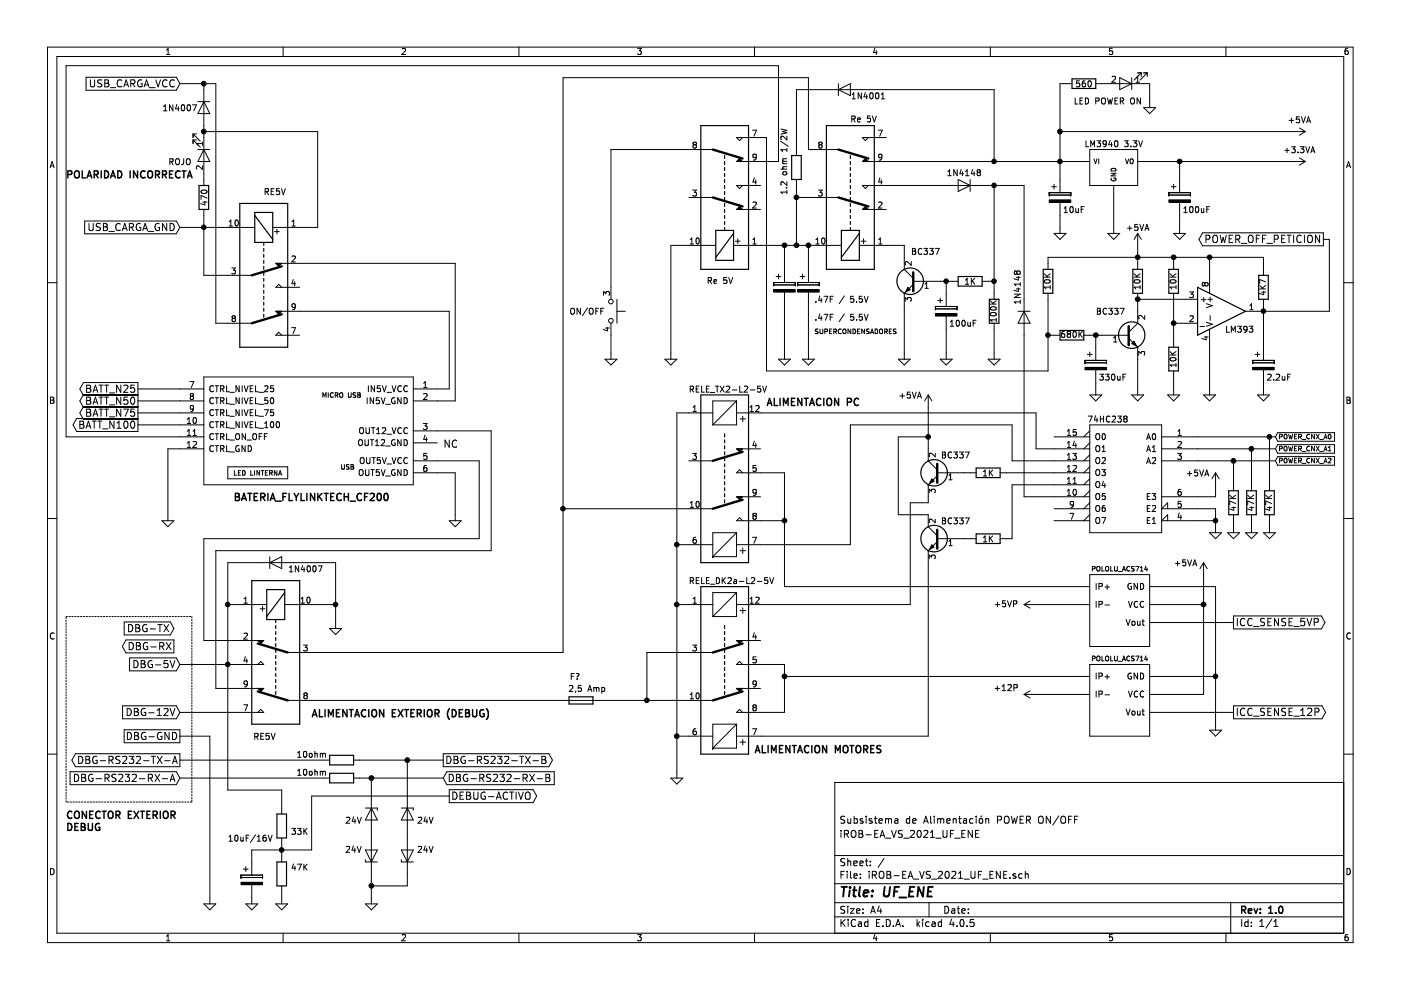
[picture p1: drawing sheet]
EESchema Schematic File Version 2
LIBS:power
LIBS:device
LIBS:transistors
LIBS:conn
LIBS:linear
LIBS:regul
LIBS:74xx
LIBS:cmos4000
LIBS:adc-dac
LIBS:memory
LIBS:xilinx
LIBS:microcontrollers
LIBS:dsp
LIBS:microchip
LIBS:analog_switches
LIBS:motorola
LIBS:texas
LIBS:intel
LIBS:audio
LIBS:interface
LIBS:digital-audio
LIBS:philips
LIBS:display
LIBS:cypress
LIBS:siliconi
LIBS:opto
LIBS:atmel
LIBS:contrib
LIBS:valves
LIBS:motor_drivers
LIBS:references
LIBS:relays
LIBS:switches
LIBS:arduino
LIBS:Baphomet_Libreria
LIBS:battery_management
LIBS:mechanical
LIBS:Power_Management
LIBS:74xgxx
LIBS:iROB-EA_VS_2021_UF_ENE-cache
EELAYER 25 0
EELAYER END
$Descr A4 11693 8268
encoding utf-8
Sheet 1 1
Title "UF_ENE"
Date ""
Rev "1.0"
Comp ""
Comment1 "iROB-EA_VS_2021_UF_ENE"
Comment2 "Subsistema de Alimentación POWER ON/OFF"
Comment3 ""
Comment4 ""
$EndDescr
$Comp
L BATERIA_FLYLINKTECH_CF200 U?
U 1 1
P 2950 2800
F 0 "U?" H 1750 2650 60  0001 C CNN
F 1 "BATERIA_FLYLINKTECH_CF200" H 2600 1450 60  0000 C CNB
F 2 "" H 2950 2800 60  0001 C CNN
F 3 "" H 2950 2800 60  0001 C CNN
	1    2950 2800
	1    0    0    -1  
$EndComp
Wire Wire Line
	550  3650 1500 3650
Text GLabel 1150 3250 0    60   Output ~ 0
BATT_N25
Wire Wire Line
	1500 3250 1150 3250
Text GLabel 1150 3350 0    60   Output ~ 0
BATT_N50
Wire Wire Line
	1150 3350 1500 3350
Text GLabel 1150 3450 0    60   Output ~ 0
BATT_N75
Text GLabel 1150 3550 0    60   Output ~ 0
BATT_N100
Wire Wire Line
	1150 3450 1500 3450
Wire Wire Line
	1150 3550 1500 3550
Text GLabel 1500 700  0    60   Input ~ 0
USB_CARGA_VCC
Text GLabel 1500 1900 0    60   Input ~ 0
USB_CARGA_GND
$Comp
L D D?
U 1 1
P 1700 900
F 0 "D?" H 1700 1000 50  0001 C CNN
F 1 "1N4007" V 1700 700 50  0000 C CNN
F 2 "" H 1700 900 50  0000 C CNN
F 3 "" H 1700 900 50  0000 C CNN
	1    1700 900 
	0    1    1    0   
$EndComp
$Comp
L AZ850-x RL?
U 1 1
P 2200 2100
F 0 "RL?" H 3050 2250 50  0001 L CNN
F 1 "RE5V" V 1700 2100 50  0000 L CNN
F 2 "" H 2200 2100 50  0000 C CNN
F 3 "" H 2200 2100 50  0000 C CNN
	1    2200 2100
	0    1    1    0   
$EndComp
$Comp
L LED ROJO
U 1 1
P 1700 1300
F 0 "ROJO" V 1750 1100 50  0000 C CNN
F 1 "LED" H 1700 1200 50  0001 C CNN
F 2 "" H 1700 1300 50  0000 C CNN
F 3 "" H 1700 1300 50  0000 C CNN
	1    1700 1300
	0    1    1    0   
$EndComp
$Comp
L R R?
U 1 1
P 1700 1650
F 0 "R?" V 1780 1650 50  0001 C CNN
F 1 "470" V 1700 1650 50  0000 C CNN
F 2 "" V 1630 1650 50  0000 C CNN
F 3 "" H 1700 1650 50  0000 C CNN
	1    1700 1650
	1    0    0    -1  
$EndComp
Wire Wire Line
	1700 1450 1700 1500
Wire Wire Line
	1500 700  1800 700 
Wire Wire Line
	1700 700  1700 750 
Wire Wire Line
	1700 1050 1700 1150
Wire Wire Line
	1500 1900 1900 1900
Wire Wire Line
	1700 1800 1700 2300
Connection ~ 1700 1900
Wire Wire Line
	1700 2300 1900 2300
Wire Wire Line
	1700 1100 2650 1100
Wire Wire Line
	2650 1100 2650 1900
Wire Wire Line
	2650 1900 2500 1900
Connection ~ 1700 1100
Wire Wire Line
	1800 700  1800 2700
Wire Wire Line
	1800 2700 1900 2700
Connection ~ 1700 700 
Wire Wire Line
	2500 2600 3750 2600
Wire Wire Line
	3750 2600 3750 3250
Wire Wire Line
	3750 3250 3650 3250
Wire Wire Line
	2500 2200 3800 2200
Wire Wire Line
	3800 2200 3800 3350
Wire Wire Line
	3800 3350 3650 3350
Text Notes 550  1500 0    59   ~ 12
POLARIDAD INCORRECTA
Wire Wire Line
	3650 3950 3800 3950
$Comp
L +5VA #PWR?
U 1 1
P 10800 1100
F 0 "#PWR?" H 10800 950 50  0001 C CNN
F 1 "+5VA" V 10700 1150 50  0000 C CNN
F 2 "" H 10800 1100 50  0000 C CNN
F 3 "" H 10800 1100 50  0000 C CNN
	1    10800 1100
	0    1    1    0   
$EndComp
$Comp
L GND #PWR?
U 1 1
P 5650 6450
F 0 "#PWR?" H 5650 6200 50  0001 C CNN
F 1 "GND" H 5650 6300 50  0001 C CNN
F 2 "" H 5650 6450 50  0000 C CNN
F 3 "" H 5650 6450 50  0000 C CNN
	1    5650 6450
	1    0    0    -1  
$EndComp
$Comp
L GND #PWR?
U 1 1
P 8300 2950
F 0 "#PWR?" H 8300 2700 50  0001 C CNN
F 1 "GND" H 8300 2800 50  0001 C CNN
F 2 "" H 8300 2950 50  0000 C CNN
F 3 "" H 8300 2950 50  0000 C CNN
	1    8300 2950
	1    0    0    -1  
$EndComp
$Comp
L R R?
U 1 1
P 10300 4200
F 0 "R?" V 10380 4200 50  0001 C CNN
F 1 "47K" V 10300 4200 50  0000 C CNN
F 2 "" V 10230 4200 50  0000 C CNN
F 3 "" H 10300 4200 50  0000 C CNN
	1    10300 4200
	-1   0    0    1   
$EndComp
$Comp
L R R?
U 1 1
P 9050 700
F 0 "R?" V 9130 700 50  0001 C CNN
F 1 "560" V 9050 700 50  0000 C CNN
F 2 "" V 8980 700 50  0000 C CNN
F 3 "" H 9050 700 50  0000 C CNN
	1    9050 700 
	0    1    1    0   
$EndComp
$Comp
L LED D?
U 1 1
P 9400 700
F 0 "D?" H 9400 800 50  0001 C CNN
F 1 "LED POWER ON" H 9550 850 50  0000 C CNN
F 2 "" H 9400 700 50  0000 C CNN
F 3 "" H 9400 700 50  0000 C CNN
	1    9400 700 
	-1   0    0    1   
$EndComp
Wire Wire Line
	9200 700  9250 700 
$Comp
L GND #PWR?
U 1 1
P 9600 850
F 0 "#PWR?" H 9600 600 50  0001 C CNN
F 1 "GND" H 9600 700 50  0001 C CNN
F 2 "" H 9600 850 50  0000 C CNN
F 3 "" H 9600 850 50  0000 C CNN
	1    9600 850 
	1    0    0    -1  
$EndComp
$Comp
L GND #PWR?
U 1 1
P 3800 4300
F 0 "#PWR?" H 3800 4050 50  0001 C CNN
F 1 "GND" H 3800 4150 50  0001 C CNN
F 2 "" H 3800 4300 50  0000 C CNN
F 3 "" H 3800 4300 50  0000 C CNN
	1    3800 4300
	1    0    0    -1  
$EndComp
Wire Wire Line
	9550 700  9600 700 
Wire Wire Line
	9600 700  9600 850 
$Comp
L GND #PWR?
U 1 1
P 10300 4400
F 0 "#PWR?" H 10300 4150 50  0001 C CNN
F 1 "GND" H 10300 4250 50  0001 C CNN
F 2 "" H 10300 4400 50  0000 C CNN
F 3 "" H 10300 4400 50  0000 C CNN
	1    10300 4400
	1    0    0    -1  
$EndComp
Wire Wire Line
	10300 4350 10300 4400
$Comp
L RELE_TX2-L2-5V RL?
U 1 1
P 6050 5250
F 0 "RL?" V 5550 4950 50  0001 L CNN
F 1 "RELE_DK2a-L2-5V" V 5650 4950 50  0000 L CNN
F 2 "" H 6050 5250 50  0000 C CNN
F 3 "" H 6050 5250 50  0000 C CNN
	1    6050 5250
	0    1    1    0   
$EndComp
$Comp
L RELE_TX2-L2-5V RL?
U 1 1
P 6050 3650
F 0 "RL?" V 5550 3350 50  0001 L CNN
F 1 "RELE_TX2-L2-5V" V 5650 3350 50  0000 L CNN
F 2 "" H 6050 3650 50  0000 C CNN
F 3 "" H 6050 3650 50  0000 C CNN
	1    6050 3650
	0    1    1    0   
$EndComp
Wire Wire Line
	5750 3450 5650 3450
Wire Wire Line
	5750 4550 5650 4550
Connection ~ 5650 4550
Wire Wire Line
	5750 5050 5650 5050
Connection ~ 5650 5050
Wire Wire Line
	5750 6150 5650 6150
Connection ~ 5650 6150
Wire Wire Line
	5750 5450 5400 5450
Wire Wire Line
	5400 5450 5400 5850
Connection ~ 5400 5850
Wire Wire Line
	6550 5550 6550 5950
Wire Wire Line
	6550 5950 6350 5950
$Comp
L +5VP #PWR?
U 1 1
P 8650 5050
F 0 "#PWR?" H 8650 4900 50  0001 C CNN
F 1 "+5VP" V 8650 5300 50  0000 C CNN
F 2 "" H 8650 5050 50  0000 C CNN
F 3 "" H 8650 5050 50  0000 C CNN
	1    8650 5050
	0    -1   -1   0   
$EndComp
Wire Wire Line
	6550 3950 6550 4900
Wire Wire Line
	6550 4350 6350 4350
Wire Wire Line
	4700 4250 5750 4250
$Comp
L 74LS138 U?
U 1 1
P 9400 4000
F 0 "U?" H 9500 4500 50  0001 C CNN
F 1 "74HC238" H 9550 4500 50  0000 C CNN
F 2 "" H 9400 4000 50  0000 C CNN
F 3 "" H 9400 4000 50  0000 C CNN
	1    9400 4000
	-1   0    0    -1  
$EndComp
Wire Wire Line
	7100 4550 6350 4550
Wire Wire Line
	10000 4250 10150 4250
Wire Wire Line
	10150 4350 10000 4350
Connection ~ 10150 4350
$Comp
L +5VA #PWR?
U 1 1
P 10150 4050
F 0 "#PWR?" H 10150 3900 50  0001 C CNN
F 1 "+5VA" H 10000 4150 50  0000 C CNN
F 2 "" H 10150 4050 50  0000 C CNN
F 3 "" H 10150 4050 50  0000 C CNN
	1    10150 4050
	1    0    0    -1  
$EndComp
Text GLabel 10650 3750 2    39   Input ~ 0
POWER_CNX_A1
Text GLabel 10650 3850 2    39   Input ~ 0
POWER_CNX_A2
Wire Wire Line
	10000 3750 10650 3750
Wire Wire Line
	10000 3850 10650 3850
Wire Wire Line
	10000 3650 10650 3650
Wire Wire Line
	10000 4150 10150 4150
$Comp
L R R?
U 1 1
P 10450 4200
F 0 "R?" V 10530 4200 50  0001 C CNN
F 1 "47K" V 10450 4200 50  0000 C CNN
F 2 "" V 10380 4200 50  0000 C CNN
F 3 "" H 10450 4200 50  0000 C CNN
	1    10450 4200
	-1   0    0    1   
$EndComp
$Comp
L GND #PWR?
U 1 1
P 10450 4400
F 0 "#PWR?" H 10450 4150 50  0001 C CNN
F 1 "GND" H 10450 4250 50  0001 C CNN
F 2 "" H 10450 4400 50  0000 C CNN
F 3 "" H 10450 4400 50  0000 C CNN
	1    10450 4400
	1    0    0    -1  
$EndComp
Wire Wire Line
	10450 4350 10450 4400
$Comp
L Q_NPN_BCE Q?
U 1 1
P 7850 3950
F 0 "Q?" H 8050 4000 50  0001 L CNN
F 1 "BC337" H 7600 4100 50  0000 L CNN
F 2 "" H 8050 4050 50  0000 C CNN
F 3 "" H 7850 3950 50  0000 C CNN
	1    7850 3950
	-1   0    0    -1  
$EndComp
$Comp
L R R?
U 1 1
P 8250 3950
F 0 "R?" V 8330 3950 50  0001 C CNN
F 1 "1K" V 8250 3950 50  0000 C CNN
F 2 "" V 8180 3950 50  0000 C CNN
F 3 "" H 8250 3950 50  0000 C CNN
	1    8250 3950
	0    -1   1    0   
$EndComp
Wire Wire Line
	8100 3950 8050 3950
Wire Wire Line
	8450 3850 8800 3850
Wire Wire Line
	7100 3550 7100 4550
Text GLabel 10650 3650 2    39   Input ~ 0
POWER_CNX_A0
$Comp
L R R?
U 1 1
P 10600 4200
F 0 "R?" V 10680 4200 50  0001 C CNN
F 1 "47K" V 10600 4200 50  0000 C CNN
F 2 "" V 10530 4200 50  0000 C CNN
F 3 "" H 10600 4200 50  0000 C CNN
	1    10600 4200
	-1   0    0    1   
$EndComp
$Comp
L GND #PWR?
U 1 1
P 10600 4400
F 0 "#PWR?" H 10600 4150 50  0001 C CNN
F 1 "GND" H 10600 4250 50  0001 C CNN
F 2 "" H 10600 4400 50  0000 C CNN
F 3 "" H 10600 4400 50  0000 C CNN
	1    10600 4400
	1    0    0    -1  
$EndComp
Wire Wire Line
	10600 4350 10600 4400
Wire Wire Line
	10600 3650 10600 4050
Connection ~ 10600 3650
Wire Wire Line
	10450 4050 10450 3750
Connection ~ 10450 3750
Wire Wire Line
	10300 4050 10300 3850
Connection ~ 10300 3850
$Comp
L GND #PWR?
U 1 1
P 10150 4400
F 0 "#PWR?" H 10150 4150 50  0001 C CNN
F 1 "GND" H 10150 4250 50  0001 C CNN
F 2 "" H 10150 4400 50  0000 C CNN
F 3 "" H 10150 4400 50  0000 C CNN
	1    10150 4400
	1    0    0    -1  
$EndComp
Wire Wire Line
	10150 4250 10150 4400
Wire Wire Line
	6350 3450 8650 3450
Wire Wire Line
	8650 3450 8650 3750
Wire Wire Line
	8650 3750 8800 3750
$Comp
L Q_NPN_BCE Q?
U 1 1
P 7850 4500
F 0 "Q?" H 8050 4550 50  0001 L CNN
F 1 "BC337" H 7600 4650 50  0000 L CNN
F 2 "" H 8050 4600 50  0000 C CNN
F 3 "" H 7850 4500 50  0000 C CNN
	1    7850 4500
	-1   0    0    -1  
$EndComp
$Comp
L R R?
U 1 1
P 8250 4500
F 0 "R?" V 8330 4500 50  0001 C CNN
F 1 "1K" V 8250 4500 50  0000 C CNN
F 2 "" V 8180 4500 50  0000 C CNN
F 3 "" H 8250 4500 50  0000 C CNN
	1    8250 4500
	0    -1   1    0   
$EndComp
Wire Wire Line
	8100 4500 8050 4500
Wire Wire Line
	8800 3950 8400 3950
Wire Wire Line
	7750 6150 6350 6150
Wire Wire Line
	7750 4150 7750 4200
Wire Wire Line
	7750 4200 7600 4200
Wire Wire Line
	7600 4200 7600 5050
Wire Wire Line
	7600 5050 6350 5050
$Comp
L +5VA #PWR?
U 1 1
P 7750 3400
F 0 "#PWR?" H 7750 3250 50  0001 C CNN
F 1 "+5VA" H 7600 3500 50  0000 C CNN
F 2 "" H 7750 3400 50  0000 C CNN
F 3 "" H 7750 3400 50  0000 C CNN
	1    7750 3400
	1    0    0    -1  
$EndComp
Wire Wire Line
	7750 3400 7750 3750
Connection ~ 7750 3650
Wire Wire Line
	7750 3650 7500 3650
Wire Wire Line
	7500 3650 7500 4300
Wire Wire Line
	7500 4300 7750 4300
Wire Wire Line
	7750 6150 7750 4700
Wire Wire Line
	10150 4150 10150 4050
$Comp
L POLOLU_ACS714 U?
U 1 1
P 9300 4700
F 0 "U?" H 9150 4650 39  0001 C CNN
F 1 "POLOLU_ACS714" H 9350 4650 39  0000 C CNN
F 2 "" H 9300 4700 39  0001 C CNN
F 3 "" H 9300 4700 39  0001 C CNN
	1    9300 4700
	1    0    0    -1  
$EndComp
$Comp
L POLOLU_ACS714 U?
U 1 1
P 9300 5450
F 0 "U?" H 9150 5400 39  0001 C CNN
F 1 "POLOLU_ACS714" H 9350 5400 39  0000 C CNN
F 2 "" H 9300 5450 39  0001 C CNN
F 3 "" H 9300 5450 39  0001 C CNN
	1    9300 5450
	1    0    0    -1  
$EndComp
$Comp
L GND #PWR?
U 1 1
P 10150 6050
F 0 "#PWR?" H 10150 5800 50  0001 C CNN
F 1 "GND" H 10150 5900 50  0001 C CNN
F 2 "" H 10150 6050 50  0000 C CNN
F 3 "" H 10150 6050 50  0000 C CNN
	1    10150 6050
	1    0    0    -1  
$EndComp
Wire Wire Line
	9800 4900 10150 4900
Wire Wire Line
	10150 4900 10150 6050
Wire Wire Line
	9800 5650 10150 5650
Connection ~ 10150 5650
$Comp
L +5VA #PWR?
U 1 1
P 10050 4800
F 0 "#PWR?" H 10050 4650 50  0001 C CNN
F 1 "+5VA" H 9900 4900 50  0000 C CNN
F 2 "" H 10050 4800 50  0000 C CNN
F 3 "" H 10050 4800 50  0000 C CNN
	1    10050 4800
	1    0    0    -1  
$EndComp
Wire Wire Line
	10050 4800 10050 5800
Wire Wire Line
	10050 5800 9800 5800
Wire Wire Line
	9800 5050 10050 5050
Connection ~ 10050 5050
Text GLabel 10300 5950 2    61   Output ~ 0
ICC_SENSE_12P
Text GLabel 10300 5200 2    61   Output ~ 0
ICC_SENSE_5VP
Wire Wire Line
	8650 5800 8900 5800
Wire Wire Line
	8650 5050 8900 5050
Wire Wire Line
	6550 4900 8900 4900
Connection ~ 6550 4350
Wire Wire Line
	6350 3950 6550 3950
Wire Wire Line
	8900 5650 6550 5650
Connection ~ 6550 5650
Wire Wire Line
	6550 5550 6350 5550
Text GLabel 11050 2000 0    61   Output ~ 0
POWER_OFF_PETICION
$Comp
L 7805 U?
U 1 1
P 9300 1400
F 0 "U?" H 9450 1204 50  0001 C CNN
F 1 "LM3940 3.3V" H 9300 1600 50  0000 C CNN
F 2 "" H 9300 1400 50  0000 C CNN
F 3 "" H 9300 1400 50  0000 C CNN
	1    9300 1400
	1    0    0    -1  
$EndComp
$Comp
L CP C?
U 1 1
P 8850 1650
F 0 "C?" H 8875 1750 50  0001 L CNN
F 1 "10uF" H 8875 1550 50  0000 L CNN
F 2 "" H 8888 1500 50  0000 C CNN
F 3 "" H 8850 1650 50  0000 C CNN
	1    8850 1650
	1    0    0    -1  
$EndComp
$Comp
L GND #PWR?
U 1 1
P 8850 1900
F 0 "#PWR?" H 8850 1650 50  0001 C CNN
F 1 "GND" H 8850 1750 50  0001 C CNN
F 2 "" H 8850 1900 50  0000 C CNN
F 3 "" H 8850 1900 50  0000 C CNN
	1    8850 1900
	1    0    0    -1  
$EndComp
Wire Wire Line
	8850 1800 8850 1900
$Comp
L CP C?
U 1 1
P 9850 1650
F 0 "C?" H 9875 1750 50  0001 L CNN
F 1 "100uF" H 9875 1550 50  0000 L CNN
F 2 "" H 9888 1500 50  0000 C CNN
F 3 "" H 9850 1650 50  0000 C CNN
	1    9850 1650
	1    0    0    -1  
$EndComp
$Comp
L GND #PWR?
U 1 1
P 9850 1900
F 0 "#PWR?" H 9850 1650 50  0001 C CNN
F 1 "GND" H 9850 1750 50  0001 C CNN
F 2 "" H 9850 1900 50  0000 C CNN
F 3 "" H 9850 1900 50  0000 C CNN
	1    9850 1900
	1    0    0    -1  
$EndComp
Wire Wire Line
	9850 1800 9850 1900
$Comp
L GND #PWR?
U 1 1
P 9300 1900
F 0 "#PWR?" H 9300 1650 50  0001 C CNN
F 1 "GND" H 9300 1750 50  0001 C CNN
F 2 "" H 9300 1900 50  0000 C CNN
F 3 "" H 9300 1900 50  0000 C CNN
	1    9300 1900
	1    0    0    -1  
$EndComp
Wire Wire Line
	9700 1350 10800 1350
$Comp
L +3.3VA #PWR?
U 1 1
P 10800 1350
F 0 "#PWR?" H 10800 1200 50  0001 C CNN
F 1 "+3.3VA" V 10700 1400 50  0000 C CNN
F 2 "" H 10800 1350 50  0000 C CNN
F 3 "" H 10800 1350 50  0000 C CNN
	1    10800 1350
	0    1    1    0   
$EndComp
Wire Wire Line
	550  550  550  3650
$Comp
L +12P #PWR?
U 1 1
P 8650 5800
F 0 "#PWR?" H 8650 5650 50  0001 C CNN
F 1 "+12P" V 8700 6050 50  0000 C CNN
F 2 "" H 8650 5800 50  0000 C CNN
F 3 "" H 8650 5800 50  0000 C CNN
	1    8650 5800
	0    -1   -1   0   
$EndComp
$Comp
L Fuse F?
U 1 1
P 4850 5850
F 0 "F?" V 4650 5800 50  0000 C CNN
F 1 "2,5 Amp" V 4750 5900 50  0000 C CNN
F 2 "" V 4780 5850 50  0000 C CNN
F 3 "" H 4850 5850 50  0000 C CNN
	1    4850 5850
	0    1    1    0   
$EndComp
Wire Wire Line
	9850 1350 9850 1500
Connection ~ 9850 1350
$Comp
L AZ850-x RL?
U 1 1
P 7100 1850
F 0 "RL?" H 7950 2000 50  0001 L CNN
F 1 "Re 5V" V 7950 1850 50  0000 L CNN
F 2 "" H 7100 1850 50  0000 C CNN
F 3 "" H 7100 1850 50  0000 C CNN
	1    7100 1850
	0    1    -1   0   
$EndComp
$Comp
L AZ850-x RL?
U 1 1
P 6050 1850
F 0 "RL?" H 6900 2000 50  0001 L CNN
F 1 "Re 5V" V 5550 1700 50  0000 L CNN
F 2 "" H 6050 1850 50  0000 C CNN
F 3 "" H 6050 1850 50  0000 C CNN
	1    6050 1850
	0    1    -1   0   
$EndComp
Wire Wire Line
	5650 3450 5650 6450
$Comp
L Q_NPN_BCE Q?
U 1 1
P 7650 2350
F 0 "Q?" H 7850 2400 50  0001 L CNN
F 1 "BC337" H 7450 2600 50  0000 L CNN
F 2 "" H 7850 2450 50  0000 C CNN
F 3 "" H 7650 2350 50  0000 C CNN
	1    7650 2350
	-1   0    0    -1  
$EndComp
Wire Wire Line
	7400 2050 7550 2050
Wire Wire Line
	7550 2050 7550 2150
$Comp
L GND #PWR?
U 1 1
P 7550 2950
F 0 "#PWR?" H 7550 2700 50  0001 C CNN
F 1 "GND" H 7550 2800 50  0001 C CNN
F 2 "" H 7550 2950 50  0000 C CNN
F 3 "" H 7550 2950 50  0000 C CNN
	1    7550 2950
	1    0    0    -1  
$EndComp
Wire Wire Line
	7550 2550 7550 2950
$Comp
L D D?
U 1 1
P 7050 750
F 0 "D?" H 7050 850 50  0001 C CNN
F 1 "1N4001" H 7250 700 50  0000 C CNN
F 2 "" H 7050 750 50  0000 C CNN
F 3 "" H 7050 750 50  0000 C CNN
	1    7050 750 
	1    0    0    -1  
$EndComp
$Comp
L CP C?
U 1 1
P 6750 2400
F 0 "C?" H 6775 2500 50  0001 L CNN
F 1 ".47F / 5.5V" H 6800 2300 50  0000 L CNN
F 2 "" H 6788 2250 50  0000 C CNN
F 3 "" H 6750 2400 50  0000 C CNN
	1    6750 2400
	1    0    0    -1  
$EndComp
$Comp
L GND #PWR?
U 1 1
P 6750 2950
F 0 "#PWR?" H 6750 2700 50  0001 C CNN
F 1 "GND" H 6750 2800 50  0001 C CNN
F 2 "" H 6750 2950 50  0000 C CNN
F 3 "" H 6750 2950 50  0000 C CNN
	1    6750 2950
	1    0    0    -1  
$EndComp
Wire Wire Line
	6750 2550 6750 2950
Wire Wire Line
	6650 1650 6800 1650
$Comp
L R R?
U 1 1
P 8100 2350
F 0 "R?" V 8180 2350 50  0001 C CNN
F 1 "1K" V 8100 2350 50  0000 C CNN
F 2 "" V 8030 2350 50  0000 C CNN
F 3 "" H 8100 2350 50  0000 C CNN
	1    8100 2350
	0    -1   1    0   
$EndComp
Wire Wire Line
	7850 2350 7950 2350
$Comp
L D D?
U 1 1
P 8050 1550
F 0 "D?" H 8050 1650 50  0001 C CNN
F 1 "1N4148" H 8050 1450 50  0000 C CNN
F 2 "" H 8050 1550 50  0000 C CNN
F 3 "" H 8050 1550 50  0000 C CNN
	1    8050 1550
	-1   0    0    1   
$EndComp
Wire Wire Line
	7400 1550 7900 1550
$Comp
L D D?
U 1 1
P 8550 2650
F 0 "D?" H 8550 2750 50  0001 C CNN
F 1 "1N4148" H 8300 2600 50  0000 C CNN
F 2 "" H 8550 2650 50  0000 C CNN
F 3 "" H 8550 2650 50  0000 C CNN
	1    8550 2650
	0    1    1    0   
$EndComp
$Comp
L R R?
U 1 1
P 8300 2600
F 0 "R?" V 8380 2600 50  0001 C CNN
F 1 "100K" V 8300 2600 50  0000 C CNN
F 2 "" V 8230 2600 50  0000 C CNN
F 3 "" H 8300 2600 50  0000 C CNN
	1    8300 2600
	-1   0    0    -1  
$EndComp
Wire Wire Line
	8300 750  7200 750 
Wire Wire Line
	6900 750  6650 750 
Connection ~ 6650 1650
Wire Wire Line
	6350 2050 6800 2050
$Comp
L CP C?
U 1 1
P 7900 2600
F 0 "C?" H 7925 2700 50  0001 L CNN
F 1 "100uF" H 7925 2500 50  0000 L CNN
F 2 "" H 7938 2450 50  0000 C CNN
F 3 "" H 7900 2600 50  0000 C CNN
	1    7900 2600
	1    0    0    -1  
$EndComp
Wire Wire Line
	7900 2450 7900 2350
Connection ~ 7900 2350
$Comp
L GND #PWR?
U 1 1
P 7900 2950
F 0 "#PWR?" H 7900 2700 50  0001 C CNN
F 1 "GND" H 7900 2800 50  0001 C CNN
F 2 "" H 7900 2950 50  0000 C CNN
F 3 "" H 7900 2950 50  0000 C CNN
	1    7900 2950
	1    0    0    -1  
$EndComp
Wire Wire Line
	7900 2750 7900 2950
Wire Wire Line
	8300 2750 8300 2950
Wire Wire Line
	7400 1350 8900 1350
Wire Wire Line
	8300 750  8300 1350
Connection ~ 8300 1350
Wire Wire Line
	10800 1100 8850 1100
Connection ~ 8850 1350
Wire Wire Line
	6800 1250 6750 1250
$Comp
L GND #PWR?
U 1 1
P 5600 2950
F 0 "#PWR?" H 5600 2700 50  0001 C CNN
F 1 "GND" H 5600 2800 50  0001 C CNN
F 2 "" H 5600 2950 50  0000 C CNN
F 3 "" H 5600 2950 50  0000 C CNN
	1    5600 2950
	1    0    0    -1  
$EndComp
Wire Wire Line
	5750 2050 5600 2050
Wire Wire Line
	5600 2050 5600 2950
Wire Wire Line
	6500 550  6500 1350
Wire Wire Line
	6500 1350 6350 1350
$Comp
L SW_Push_Dual_x2 SW?
U 1 1
P 5100 2600
F 0 "SW?" H 5150 2700 50  0001 L CNN
F 1 "ON/OFF" V 5100 2400 50  0000 C CNN
F 2 "" H 5100 2800 50  0000 C CNN
F 3 "" H 5100 2800 50  0000 C CNN
	1    5100 2600
	0    1    1    0   
$EndComp
$Comp
L GND #PWR?
U 1 1
P 5100 2950
F 0 "#PWR?" H 5100 2700 50  0001 C CNN
F 1 "GND" H 5100 2800 50  0001 C CNN
F 2 "" H 5100 2950 50  0000 C CNN
F 3 "" H 5100 2950 50  0000 C CNN
	1    5100 2950
	1    0    0    -1  
$EndComp
Wire Wire Line
	5750 1250 5100 1250
Wire Wire Line
	5100 1250 5100 2400
Wire Wire Line
	5100 2800 5100 2950
$Comp
L Q_NPN_BCE Q?
U 1 1
P 9400 2800
F 0 "Q?" H 9600 2850 50  0001 L CNN
F 1 "BC337" H 9150 3000 50  0000 L CNN
F 2 "" H 9600 2900 50  0000 C CNN
F 3 "" H 9400 2800 50  0000 C CNN
	1    9400 2800
	1    0    0    -1  
$EndComp
$Comp
L R R?
U 1 1
P 9500 2350
F 0 "R?" V 9580 2350 50  0001 C CNN
F 1 "10K" V 9500 2350 50  0000 C CNN
F 2 "" V 9430 2350 50  0000 C CNN
F 3 "" H 9500 2350 50  0000 C CNN
	1    9500 2350
	-1   0    0    -1  
$EndComp
Wire Wire Line
	9500 2500 9500 2600
$Comp
L R R?
U 1 1
P 8750 2350
F 0 "R?" V 8830 2350 50  0001 C CNN
F 1 "10K" V 8750 2350 50  0000 C CNN
F 2 "" V 8680 2350 50  0000 C CNN
F 3 "" H 8750 2350 50  0000 C CNN
	1    8750 2350
	-1   0    0    -1  
$EndComp
$Comp
L R R?
U 1 1
P 8950 2800
F 0 "R?" V 9030 2800 50  0001 C CNN
F 1 "680K" V 8950 2800 50  0000 C CNN
F 2 "" V 8880 2800 50  0000 C CNN
F 3 "" H 8950 2800 50  0000 C CNN
	1    8950 2800
	0    1    -1   0   
$EndComp
$Comp
L CP C?
U 1 1
P 9150 3050
F 0 "C?" H 9175 3150 50  0001 L CNN
F 1 "330uF" H 9175 2950 50  0000 L CNN
F 2 "" H 9188 2900 50  0000 C CNN
F 3 "" H 9150 3050 50  0000 C CNN
	1    9150 3050
	1    0    0    -1  
$EndComp
Wire Wire Line
	9100 2800 9200 2800
Wire Wire Line
	9150 2800 9150 2900
Connection ~ 9150 2800
Wire Wire Line
	8750 2500 8750 3100
Wire Wire Line
	8750 2800 8800 2800
Wire Wire Line
	8750 2200 8750 2150
Wire Wire Line
	9500 2050 9500 2200
Wire Wire Line
	9300 1650 9300 1900
Wire Wire Line
	8850 700  8850 1500
$Comp
L +5VA #PWR?
U 1 1
P 9500 2050
F 0 "#PWR?" H 9500 1900 50  0001 C CNN
F 1 "+5VA" H 9500 2200 50  0000 C CNN
F 2 "" H 9500 2050 50  0000 C CNN
F 3 "" H 9500 2050 50  0000 C CNN
	1    9500 2050
	1    0    0    -1  
$EndComp
Connection ~ 9500 2150
$Comp
L GND #PWR?
U 1 1
P 9150 3250
F 0 "#PWR?" H 9150 3000 50  0001 C CNN
F 1 "GND" H 9150 3100 50  0001 C CNN
F 2 "" H 9150 3250 50  0000 C CNN
F 3 "" H 9150 3250 50  0000 C CNN
	1    9150 3250
	1    0    0    -1  
$EndComp
Wire Wire Line
	9150 3200 9150 3250
$Comp
L GND #PWR?
U 1 1
P 9500 3250
F 0 "#PWR?" H 9500 3000 50  0001 C CNN
F 1 "GND" H 9500 3100 50  0001 C CNN
F 2 "" H 9500 3250 50  0000 C CNN
F 3 "" H 9500 3250 50  0000 C CNN
	1    9500 3250
	1    0    0    -1  
$EndComp
Wire Wire Line
	9500 3000 9500 3250
Wire Wire Line
	8750 3100 6400 3100
Wire Wire Line
	6400 3100 6400 1150
Connection ~ 8750 2800
$Comp
L LM393 U?
U 1 1
P 10200 2600
F 0 "U?" H 10350 2750 50  0001 C CNN
F 1 "LM393" H 10350 2450 50  0000 C CNN
F 2 "" H 10200 2600 50  0000 C CNN
F 3 "" H 10200 2600 50  0000 C CNN
	1    10200 2600
	1    0    0    -1  
$EndComp
$Comp
L R R?
U 1 1
P 10550 2400
F 0 "R?" V 10630 2400 50  0001 C CNN
F 1 "4K7" V 10550 2400 50  0000 C CNN
F 2 "" V 10480 2400 50  0000 C CNN
F 3 "" H 10550 2400 50  0000 C CNN
	1    10550 2400
	-1   0    0    -1  
$EndComp
$Comp
L CP C?
U 1 1
P 10550 3050
F 0 "C?" H 10575 3150 50  0001 L CNN
F 1 "2.2uF" H 10575 2950 50  0000 L CNN
F 2 "" H 10588 2900 50  0000 C CNN
F 3 "" H 10550 3050 50  0000 C CNN
	1    10550 3050
	1    0    0    -1  
$EndComp
$Comp
L GND #PWR?
U 1 1
P 10550 3250
F 0 "#PWR?" H 10550 3000 50  0001 C CNN
F 1 "GND" H 10550 3100 50  0001 C CNN
F 2 "" H 10550 3250 50  0000 C CNN
F 3 "" H 10550 3250 50  0000 C CNN
	1    10550 3250
	1    0    0    -1  
$EndComp
Wire Wire Line
	10550 3200 10550 3250
Wire Wire Line
	11100 2600 10500 2600
Wire Wire Line
	10550 2550 10550 2900
Connection ~ 10550 2600
$Comp
L GND #PWR?
U 1 1
P 10100 3250
F 0 "#PWR?" H 10100 3000 50  0001 C CNN
F 1 "GND" H 10100 3100 50  0001 C CNN
F 2 "" H 10100 3250 50  0000 C CNN
F 3 "" H 10100 3250 50  0000 C CNN
	1    10100 3250
	1    0    0    -1  
$EndComp
Wire Wire Line
	10100 2900 10100 3250
Wire Wire Line
	10100 2150 10100 2300
Wire Wire Line
	10550 2150 10550 2250
Connection ~ 10100 2150
Wire Wire Line
	9900 2500 9500 2500
Connection ~ 9500 2500
$Comp
L R R?
U 1 1
P 9800 2350
F 0 "R?" V 9880 2350 50  0001 C CNN
F 1 "10K" V 9800 2350 50  0000 C CNN
F 2 "" V 9730 2350 50  0000 C CNN
F 3 "" H 9800 2350 50  0000 C CNN
	1    9800 2350
	-1   0    0    -1  
$EndComp
Wire Wire Line
	9800 2200 9800 2150
Connection ~ 9800 2150
$Comp
L R R?
U 1 1
P 9800 3000
F 0 "R?" V 9880 3000 50  0001 C CNN
F 1 "10K" V 9800 3000 50  0000 C CNN
F 2 "" V 9730 3000 50  0000 C CNN
F 3 "" H 9800 3000 50  0000 C CNN
	1    9800 3000
	-1   0    0    -1  
$EndComp
Wire Wire Line
	9800 2500 9800 2850
Wire Wire Line
	9900 2700 9800 2700
Connection ~ 9800 2700
$Comp
L GND #PWR?
U 1 1
P 9800 3250
F 0 "#PWR?" H 9800 3000 50  0001 C CNN
F 1 "GND" H 9800 3100 50  0001 C CNN
F 2 "" H 9800 3250 50  0000 C CNN
F 3 "" H 9800 3250 50  0000 C CNN
	1    9800 3250
	1    0    0    -1  
$EndComp
Wire Wire Line
	9800 3150 9800 3250
Text Notes 6800 2800 0    39   ~ 0
SUPERCONDENSADORES
Wire Wire Line
	6500 550  550  550 
Wire Wire Line
	4700 650  6750 650 
Wire Wire Line
	6750 650  6750 1250
Wire Wire Line
	8750 2150 10550 2150
Wire Wire Line
	8200 1550 8550 1550
Wire Wire Line
	8300 1550 8300 2450
Wire Wire Line
	8250 2350 8300 2350
Connection ~ 8300 2350
Wire Wire Line
	8800 4050 8450 4050
Wire Wire Line
	8450 4050 8450 4500
Wire Wire Line
	8450 4500 8400 4500
Wire Wire Line
	8450 3850 8450 3550
Wire Wire Line
	8450 3550 7100 3550
Wire Wire Line
	8550 2800 8550 4150
Wire Wire Line
	8550 4150 8800 4150
Wire Wire Line
	8550 1550 8550 2500
Connection ~ 8300 1550
Wire Wire Line
	9800 5200 10300 5200
Wire Wire Line
	9800 5950 10300 5950
Wire Wire Line
	11050 2000 11100 2000
Wire Wire Line
	11100 2000 11100 2600
Wire Wire Line
	6400 1150 6350 1150
$Comp
L R R?
U 1 1
P 6650 1400
F 0 "R?" V 6730 1400 50  0001 C CNN
F 1 "1.2 ohm 1/2W" V 6750 1450 50  0000 C CNN
F 2 "" V 6580 1400 50  0000 C CNN
F 3 "" H 6650 1400 50  0000 C CNN
	1    6650 1400
	-1   0    0    -1  
$EndComp
Wire Wire Line
	6650 750  6650 1250
$Comp
L CP C?
U 1 1
P 6550 2400
F 0 "C?" H 6575 2500 50  0001 L CNN
F 1 ".47F / 5.5V" H 6800 2150 50  0000 L CNN
F 2 "" H 6588 2250 50  0000 C CNN
F 3 "" H 6550 2400 50  0000 C CNN
	1    6550 2400
	1    0    0    -1  
$EndComp
$Comp
L GND #PWR?
U 1 1
P 6550 2950
F 0 "#PWR?" H 6550 2700 50  0001 C CNN
F 1 "GND" H 6550 2800 50  0001 C CNN
F 2 "" H 6550 2950 50  0000 C CNN
F 3 "" H 6550 2950 50  0000 C CNN
	1    6550 2950
	1    0    0    -1  
$EndComp
Wire Wire Line
	6550 2550 6550 2950
Wire Wire Line
	6550 2050 6550 2250
Connection ~ 6550 2050
Wire Wire Line
	6650 1550 6650 2050
Connection ~ 6650 2050
Wire Wire Line
	6750 2250 6750 2050
Connection ~ 6750 2050
Wire Wire Line
	8900 700  8850 700 
Connection ~ 8850 1100
Wire Wire Line
	3800 3950 3800 4300
Text Notes 3700 3750 0    60   ~ 0
NC
$Comp
L GND #PWR?
U 1 1
P 1400 4300
F 0 "#PWR?" H 1400 4050 50  0001 C CNN
F 1 "GND" H 1400 4150 50  0001 C CNN
F 2 "" H 1400 4300 50  0000 C CNN
F 3 "" H 1400 4300 50  0000 C CNN
	1    1400 4300
	1    0    0    -1  
$EndComp
Wire Wire Line
	1500 3750 1400 3750
Wire Wire Line
	1400 3750 1400 4300
$Comp
L AZ850-x RL?
U 1 1
P 2300 5250
F 0 "RL?" H 3150 5400 50  0001 L CNN
F 1 "RE5V" V 3200 5250 50  0000 L CNN
F 2 "" H 2300 5250 50  0000 C CNN
F 3 "" H 2300 5250 50  0000 C CNN
	1    2300 5250
	0    -1   1    0   
$EndComp
Text GLabel 1500 5550 0    60   Input ~ 0
DBG-5V
Text GLabel 1500 5950 0    60   Input ~ 0
DBG-12V
Wire Wire Line
	1500 5550 2000 5550
Wire Wire Line
	2000 5950 1500 5950
Wire Wire Line
	5000 5850 5750 5850
Wire Wire Line
	4700 5850 2600 5850
Wire Wire Line
	3650 3600 4100 3600
Wire Wire Line
	4100 3600 4100 4600
Wire Wire Line
	4100 4600 1800 4600
Wire Wire Line
	1800 4600 1800 5750
Wire Wire Line
	1800 5750 2000 5750
Wire Wire Line
	3650 3850 4000 3850
Wire Wire Line
	4000 3850 4000 4500
Wire Wire Line
	4000 4500 1700 4500
Wire Wire Line
	1700 4500 1700 5350
Wire Wire Line
	1700 5350 2000 5350
Wire Wire Line
	4700 5450 2600 5450
Wire Wire Line
	4700 650  4700 5450
$Comp
L GND #PWR?
U 1 1
P 2800 5200
F 0 "#PWR?" H 2800 4950 50  0001 C CNN
F 1 "GND" H 2800 5050 50  0001 C CNN
F 2 "" H 2800 5200 50  0000 C CNN
F 3 "" H 2800 5200 50  0000 C CNN
	1    2800 5200
	1    0    0    -1  
$EndComp
Wire Wire Line
	2600 5050 2800 5050
Wire Wire Line
	2800 4700 2800 5200
Wire Wire Line
	2000 5050 1900 5050
Wire Wire Line
	1900 4700 1900 6600
Connection ~ 1900 5550
Connection ~ 4700 4250
$Comp
L D D?
U 1 1
P 2300 4700
F 0 "D?" H 2300 4800 50  0001 C CNN
F 1 "1N4007" H 2550 4650 50  0000 C CNN
F 2 "" H 2300 4700 50  0000 C CNN
F 3 "" H 2300 4700 50  0000 C CNN
	1    2300 4700
	1    0    0    -1  
$EndComp
Wire Wire Line
	2450 4700 2800 4700
Connection ~ 2800 5050
Wire Wire Line
	2150 4700 1900 4700
Connection ~ 1900 5050
Text Notes 6400 3400 0    59   ~ 12
ALIMENTACION PC
Text Notes 6300 6300 0    59   ~ 12
ALIMENTACION MOTORES
Text Notes 2600 6000 0    59   ~ 12
ALIMENTACION EXTERIOR (DEBUG)
Text GLabel 1500 6150 0    60   UnSpc ~ 0
DBG-GND
$Comp
L GND #PWR?
U 1 1
P 1750 7500
F 0 "#PWR?" H 1750 7250 50  0001 C CNN
F 1 "GND" H 1750 7350 50  0001 C CNN
F 2 "" H 1750 7500 50  0000 C CNN
F 3 "" H 1750 7500 50  0000 C CNN
	1    1750 7500
	1    0    0    -1  
$EndComp
Text GLabel 1500 6350 0    60   Output ~ 0
DBG-RS232-TX-A
Text GLabel 1500 6500 0    60   Input ~ 0
DBG-RS232-RX-A
Wire Notes Line
	1600 5150 1600 6700
Wire Notes Line
	1600 6700 550  6700
Text Notes 550  6950 0    59   ~ 12
CONECTOR EXTERIOR\nDEBUG
$Comp
L D_Zener D?
U 1 1
P 3100 7150
F 0 "D?" H 3100 7250 50  0001 C CNN
F 1 "24V" V 3150 7300 50  0000 C CNN
F 2 "" H 3100 7150 50  0000 C CNN
F 3 "" H 3100 7150 50  0000 C CNN
	1    3100 7150
	0    -1   -1   0   
$EndComp
$Comp
L D_Zener D?
U 1 1
P 3400 7150
F 0 "D?" H 3400 7250 50  0001 C CNN
F 1 "24V" V 3450 7000 50  0000 C CNN
F 2 "" H 3400 7150 50  0000 C CNN
F 3 "" H 3400 7150 50  0000 C CNN
	1    3400 7150
	0    -1   -1   0   
$EndComp
Wire Wire Line
	3100 7300 3100 7500
Wire Wire Line
	3100 7400 3400 7400
Wire Wire Line
	3400 7400 3400 7300
$Comp
L GND #PWR?
U 1 1
P 3100 7500
F 0 "#PWR?" H 3100 7250 50  0001 C CNN
F 1 "GND" H 3100 7350 50  0001 C CNN
F 2 "" H 3100 7500 50  0000 C CNN
F 3 "" H 3100 7500 50  0000 C CNN
	1    3100 7500
	1    0    0    -1  
$EndComp
Connection ~ 3100 7400
$Comp
L D_Zener D?
U 1 1
P 3100 6800
F 0 "D?" H 3100 6900 50  0001 C CNN
F 1 "24V" V 3150 6650 50  0000 C CNN
F 2 "" H 3100 6800 50  0000 C CNN
F 3 "" H 3100 6800 50  0000 C CNN
	1    3100 6800
	0    1    1    0   
$EndComp
$Comp
L D_Zener D?
U 1 1
P 3400 6800
F 0 "D?" H 3400 6900 50  0001 C CNN
F 1 "24V" V 3450 6950 50  0000 C CNN
F 2 "" H 3400 6800 50  0000 C CNN
F 3 "" H 3400 6800 50  0000 C CNN
	1    3400 6800
	0    1    1    0   
$EndComp
Wire Wire Line
	3400 6950 3400 7000
Wire Wire Line
	3100 6950 3100 7000
Text GLabel 3700 6350 2    60   Output ~ 0
DBG-RS232-TX-B
Text GLabel 3700 6500 2    60   Input ~ 0
DBG-RS232-RX-B
$Comp
L R R?
U 1 1
P 2850 6500
F 0 "R?" V 2930 6500 50  0001 C CNN
F 1 "10ohm" V 2800 6250 50  0000 C CNN
F 2 "" V 2780 6500 50  0000 C CNN
F 3 "" H 2850 6500 50  0000 C CNN
	1    2850 6500
	0    1    1    0   
$EndComp
$Comp
L R R?
U 1 1
P 2850 6350
F 0 "R?" V 2930 6350 50  0001 C CNN
F 1 "10ohm" V 2800 6100 50  0000 C CNN
F 2 "" V 2780 6350 50  0000 C CNN
F 3 "" H 2850 6350 50  0000 C CNN
	1    2850 6350
	0    1    1    0   
$EndComp
Wire Wire Line
	1500 6350 2700 6350
Wire Wire Line
	2700 6500 1500 6500
Wire Wire Line
	3000 6350 3700 6350
Wire Wire Line
	3700 6500 3000 6500
Wire Wire Line
	3400 6650 3400 6350
Connection ~ 3400 6350
Wire Wire Line
	3100 6500 3100 6650
Connection ~ 3100 6500
Wire Notes Line
	550  6700 550  5150
Text GLabel 1450 5400 0    60   Output ~ 0
DBG-RX
Text GLabel 1450 5250 0    60   Input ~ 0
DBG-TX
Wire Notes Line
	550  5150 1600 5150
$Comp
L R R?
U 1 1
P 2350 7300
F 0 "R?" V 2430 7300 50  0001 C CNN
F 1 "47K" H 2200 7250 50  0000 C CNN
F 2 "" V 2280 7300 50  0000 C CNN
F 3 "" H 2350 7300 50  0000 C CNN
	1    2350 7300
	-1   0    0    1   
$EndComp
$Comp
L R R?
U 1 1
P 2350 6900
F 0 "R?" V 2430 6900 50  0001 C CNN
F 1 "33K" H 2200 6950 50  0000 C CNN
F 2 "" V 2280 6900 50  0000 C CNN
F 3 "" H 2350 6900 50  0000 C CNN
	1    2350 6900
	-1   0    0    1   
$EndComp
$Comp
L GND #PWR?
U 1 1
P 2350 7500
F 0 "#PWR?" H 2350 7250 50  0001 C CNN
F 1 "GND" H 2350 7350 50  0001 C CNN
F 2 "" H 2350 7500 50  0000 C CNN
F 3 "" H 2350 7500 50  0000 C CNN
	1    2350 7500
	1    0    0    -1  
$EndComp
Wire Wire Line
	2350 7050 2350 7150
Wire Wire Line
	2350 7450 2350 7500
Wire Wire Line
	1900 6600 2350 6600
Wire Wire Line
	2350 6600 2350 6750
Wire Wire Line
	1500 6150 1750 6150
Wire Wire Line
	1750 6150 1750 7500
Text GLabel 3750 6650 2    60   Output ~ 0
DEBUG-ACTIVO
Wire Wire Line
	3750 6650 2600 6650
Wire Wire Line
	2600 7100 2600 6650
Wire Wire Line
	2100 7100 2600 7100
Connection ~ 2350 7100
$Comp
L CP C?
U 1 1
P 2100 7350
F 0 "C?" H 2125 7450 50  0001 L CNN
F 1 "10uF/16V" H 1900 7700 50  0000 L CNN
F 2 "" H 2138 7200 50  0000 C CNN
F 3 "" H 2100 7350 50  0000 C CNN
	1    2100 7350
	1    0    0    -1  
$EndComp
Wire Wire Line
	2100 7100 2100 7200
$Comp
L GND #PWR?
U 1 1
P 2100 7500
F 0 "#PWR?" H 2100 7250 50  0001 C CNN
F 1 "GND" H 2100 7350 50  0001 C CNN
F 2 "" H 2100 7500 50  0000 C CNN
F 3 "" H 2100 7500 50  0000 C CNN
	1    2100 7500
	1    0    0    -1  
$EndComp
$EndSCHEMATC
